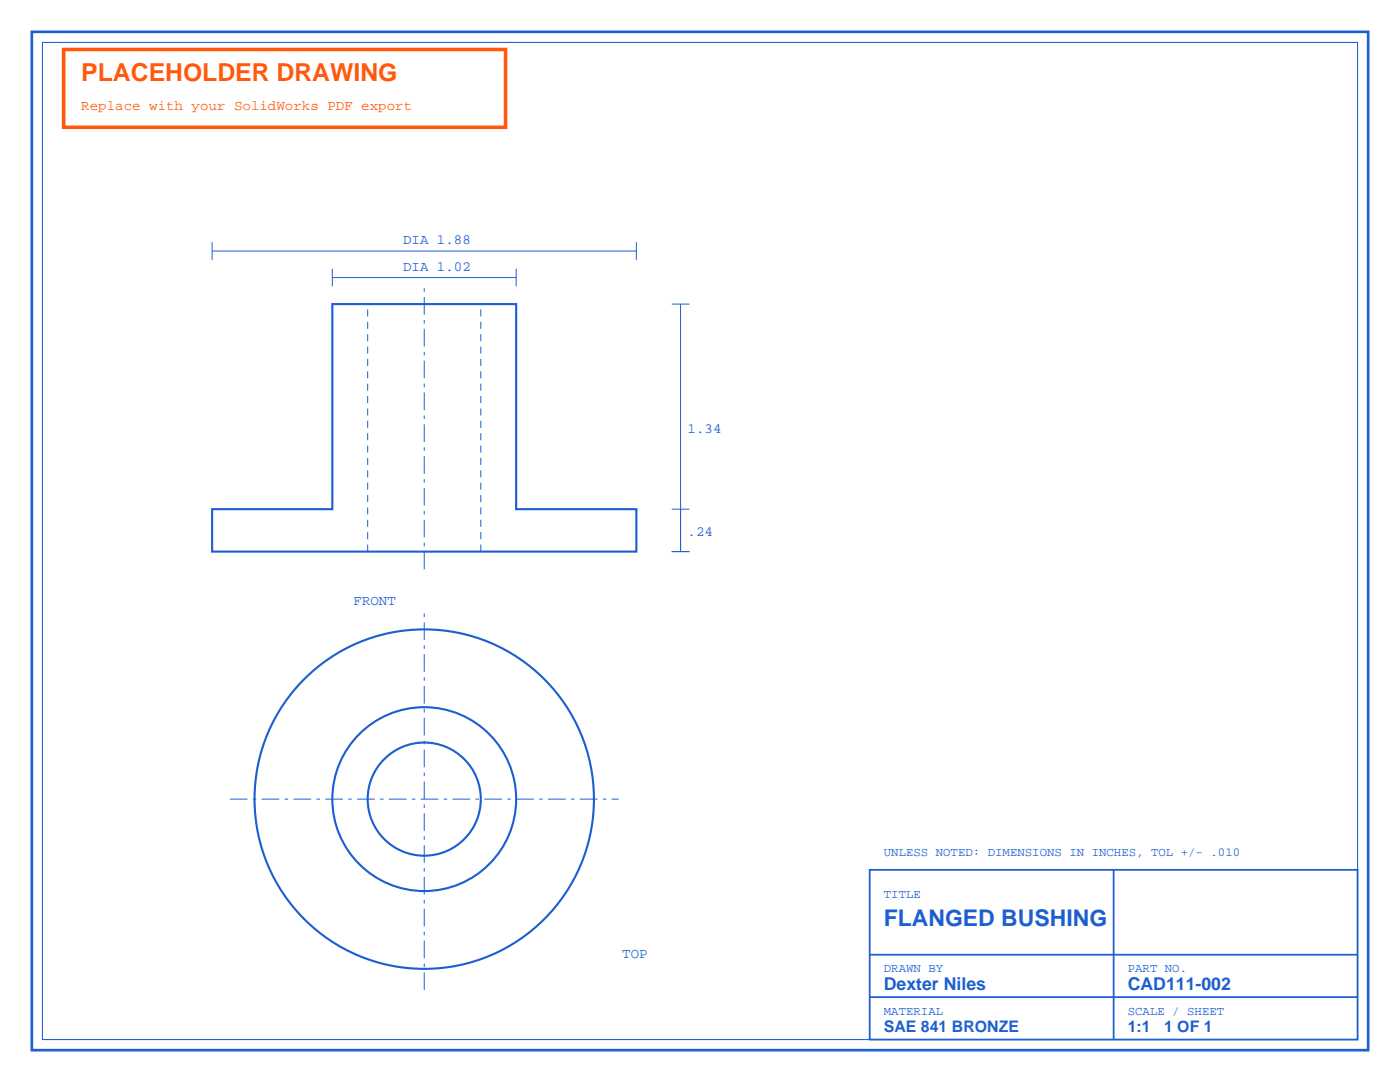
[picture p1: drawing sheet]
<svg xmlns="http://www.w3.org/2000/svg" width="279mm" height="216mm" viewBox="0 0 279 216" stroke-linecap="round" stroke-linejoin="round" font-family="sans-serif">
<path d="M6.3 6.3h266.7v203.2h-266.7z" fill="none" stroke="#1d5fd1" stroke-width=".53"/>
<path d="M8.5 8.5h262.4v198.9h-262.4z" fill="none" stroke="#1d5fd1" stroke-width=".21"/>
<path d="M173.6 173.6h97.3v33.8h-97.3zM222.2 173.6v33.8M173.6 190.5h97.3M173.6 199h97.3" fill="none" stroke="#1d5fd1" stroke-width=".35"/>
<path d="M12.7 9.9h88.2v15.5h-88.2z" fill="none" stroke="#ff590d" stroke-width=".71" stroke-linecap="butt"/>
<g fill="none" stroke="#1d5fd1" stroke-width=".42">
<path d="M66.3 60.7h36.7v40.9h24v8.5h-84.7v-8.5h24z"/>
<circle cx="84.7" cy="159.5" r="33.9"/>
<circle cx="84.7" cy="159.5" r="18.3"/>
<circle cx="84.7" cy="159.5" r="11.3"/>
</g>
<path d="M73.4 110.1v-49.4M96 110.1v-49.4" fill="none" stroke="#1d5fd1" stroke-width=".2" stroke-dasharray="1.4 1.1" stroke-linecap="butt"/>
<path d="M84.7 113.6v-57.2M45.9 159.5h77.6M84.7 197.6v-76.2" fill="none" stroke="#1d5fd1" stroke-width=".2" stroke-dasharray="3.5 1.1 .7 1.1" stroke-linecap="butt"/>
<path d="M42.3 50.1h84.7M42.3 48.3v3.6M66.3 55.4h36.7M66.3 53.6v3.6M103 53.6v3.6M127 48.3v3.6M134.1 60.7h3.5M135.8 60.7v49.4M134.1 110.1h3.5M134.1 101.6h3.5" fill="none" stroke="#1d5fd1" stroke-width=".2"/>
<text font-size="4.9" fill="#ff590d" x="16.2" y="16.2">PLACEHOLDER DRAWING</text>
<text font-size="4.6" fill="#1d5fd1" x="176.4" y="184.9">FLANGED BUSHING</text>
<g font-size="3.5" fill="#1d5fd1">
<text x="176.4" y="197.6">Dexter Niles</text>
<text x="225.1" y="197.6">CAD111-002</text>
</g>
<g font-size="3.2" fill="#1d5fd1">
<text x="176.4" y="206">SAE 841 BRONZE</text>
<text x="225.1" y="206">1:1</text>
<text x="232.3" y="206">1 OF 1</text>
</g>
<text font-size="2.8" fill="#ff590d" x="16.2" y="21.9">Replace with your SolidWorks PDF export</text>
<g font-size="2.8" fill="#1d5fd1">
<text x="80.4" y="48.7">DIA 1.88</text>
<text x="80.4" y="54">DIA 1.02</text>
<text x="137.2" y="86.4">1.34</text>
<text x="137.2" y="106.9">.24</text>
<text x="70.6" y="120.6">FRONT</text>
<text x="124.2" y="191.2">TOP</text>
</g>
<g font-size="2.5" fill="#1d5fd1">
<text x="176.4" y="170.7">UNLESS NOTED: DIMENSIONS IN INCHES, TOL +/- .010</text>
<text x="176.4" y="179.2">TITLE</text>
<text x="176.4" y="194">DRAWN BY</text>
<text x="225.1" y="194">PART NO.</text>
<text x="176.4" y="202.5">MATERIAL</text>
<text x="225.1" y="202.5">SCALE / SHEET</text>
</g>
</svg>
